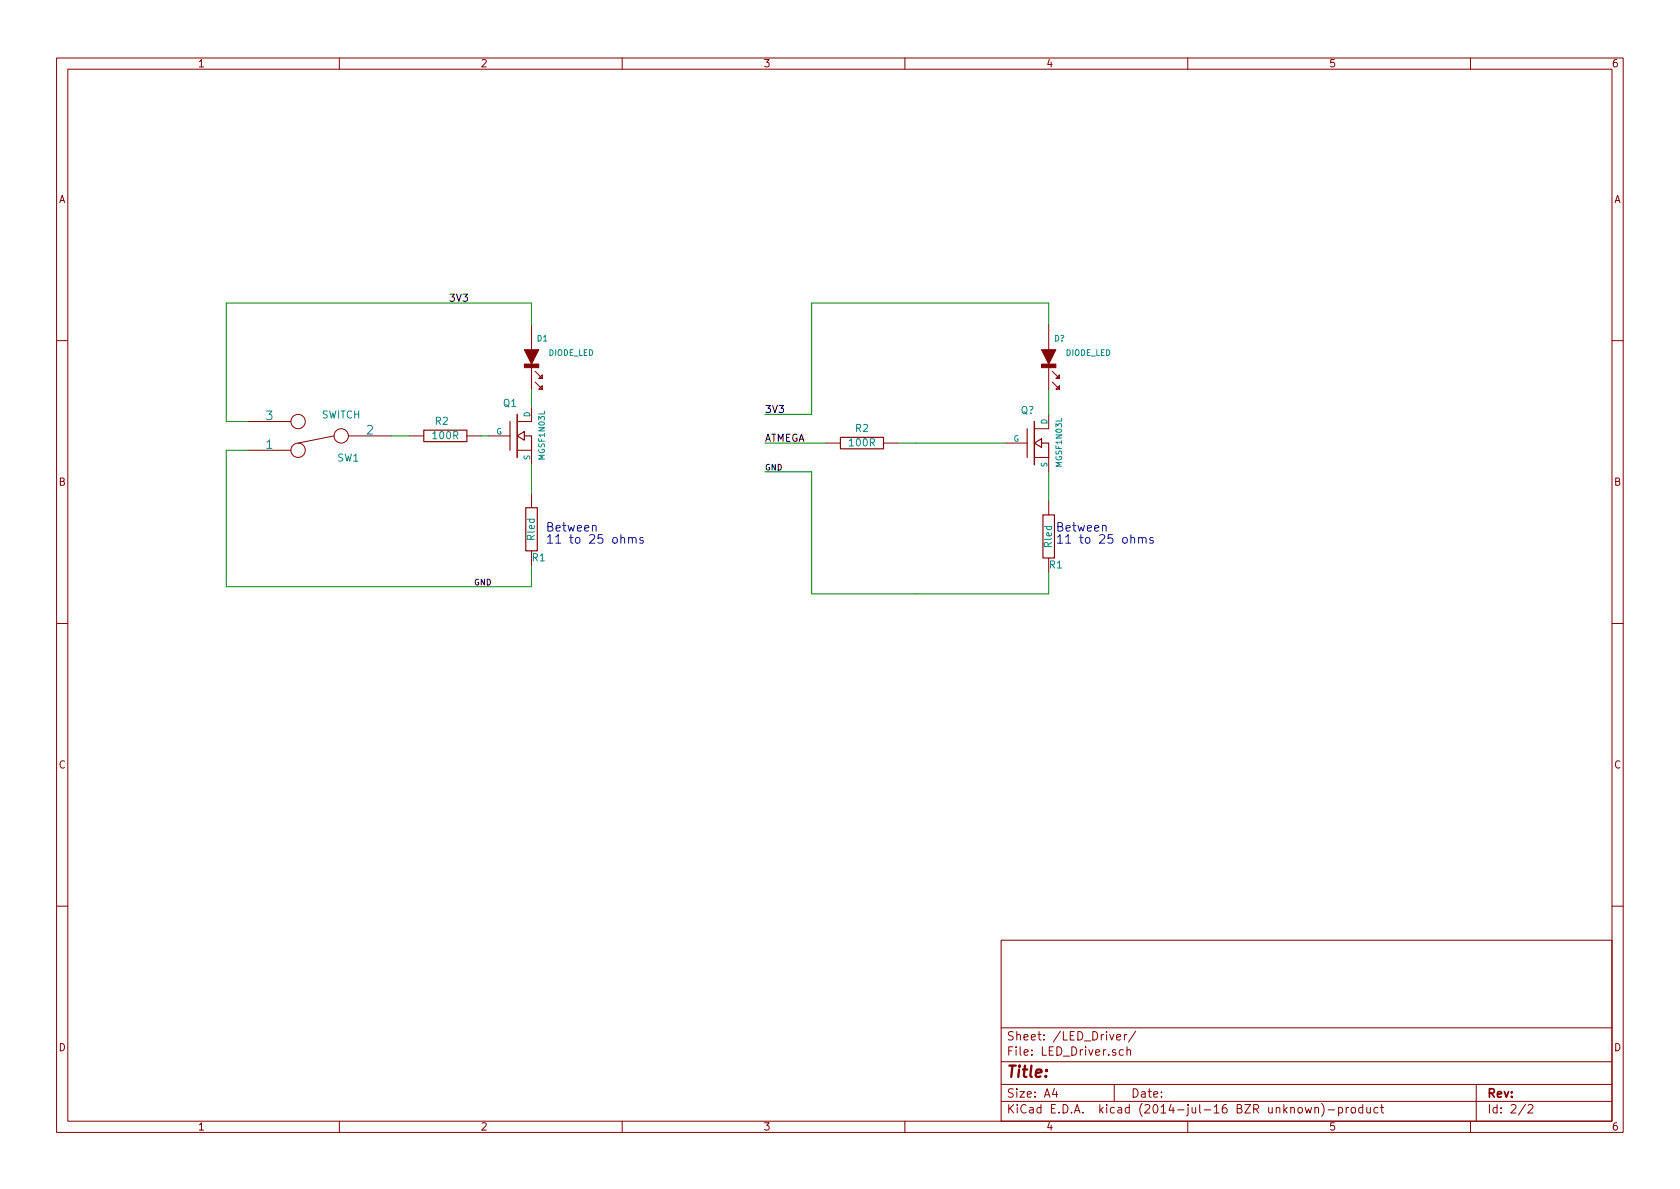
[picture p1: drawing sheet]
<svg xmlns="http://www.w3.org/2000/svg" width="297mm" height="210mm" viewBox="0 0 297 210" stroke-linecap="round" stroke-linejoin="round" font-family="sans-serif">
<g fill="none" stroke="#840000" stroke-width=".18">
<path d="M10 10.3h277v189.9h-277zM12 12.2h273v186.1h-273zM60 10.3v1.9M110 10.3v1.9M160 10.3v1.9M210 10.3v1.9M260 10.3v1.9M94 57.4v4.4M185.4 57.4v4.4M10 60.2h2M43.8 79.6h7.6M43.8 74.5h7.6"/>
<path d="M59.1 77.1l-6.4 1.3M61.6 77.1h7.6M72.4 77.1h2.5M82.5 77.1h2.6M86.4 77.1h3.8M91.4 79.6h2.6v2.6M94 72v2.5h-2.6M94 65v3.8M94.6 65.7l1.3 1.2h-.7l.7-.6v.6M94.6 67.6l1.3 1.2h-.7l.7-.6v.6M146 78.4h2.6M156.2 78.4h2.5"/>
<path d="M177.8 78.4h3.8M185.4 73.3v2.5h-2.5M185.4 65v3.8M186.1 65.7l1.2 1.2h-.6l.6-.6v.6M186.1 67.6l1.2 1.2h-.6l.6-.6v.6M285 60.2h2M94 87.2v2.6M94 97.4v2.5M182.9 80.9h2.5v2.5M185.4 88.5v2.6M185.4 98.7v2.5M10 110.3h2"/>
<path d="M285 110.3h2M10 160.2h2M177 166.3h108v32h-108zM285 160.2h2M60 198.3v1.9M110 198.3v1.9M160 198.3v1.9M177 194.8h108M177 191.8h108M177 187.8h108M177 181.8h108M186.4 192.5l-.3 1h.9"/>
<path d="M186.8 193v1M197 191.8v3M197.4 183.4l.7-.1v-.3l-.4-.1-.3 .2 .1 .7h.6M198.6 185.7l-.4-.1-.3 .3 .1 .6 .2 .1 .4-.1M198.8 182.9v1M199.2 182.9l-.4 .3M199.3 185.7l.2-.1 .3 .1 .1 .9M199.3 185.1v1.5M200.8 182.3l-1.3 2M210 198.3v1.9M230.8 195.8l.3 1 .2-.7 .3 .7 .3-1M232.5 196l.2-.2 .4 .1v.9"/>
<path d="M232.5 195.8v1M233.7 195.1a1.71 1.71 0 0 1 0 2.3M234.8 196.3h1.2M236.7 195.9l.4-.1 .3 .3-.1 .6h-.6M236.7 195.8v1.5M238 195.8v1M238.5 195.8l-.5 .3M239 196l.2-.2 .4 .2 .1 .5-.2 .2-.3 .1-.2-.1zM240.9 195.9l-.4-.1-.3 .3 .1 .6 .2 .1 .4-.1M240.9 195.3v1.5M241.7 195.8v.9l.4 .1 .2-.1M242.3 195.8v1"/>
<path d="M243.6 195.9l-.4-.1-.3 .3 .1 .6 .2 .1 .4-.1M244.1 195.8h.6M244.3 195.3v1.3l.4 .2M260 198.3v1.9M261 191.8v6.5M269.7 195.2l-1.2 2M270.2 195.5l.2-.2h.4l.2 .5-.9 1h.9"/>
<circle cx="52.7" cy="79.6" r="1.27"/>
<circle cx="52.7" cy="74.5" r="1.27"/>
<circle cx="60.3" cy="77.1" r="1.27"/>
</g>
<path d="M74.9 76.1h7.6v2h-7.6zM90.2 74.5v5.1M91.4 77.1l1.3-.8v1.5zM92.7 77.1h1.3v2.5M148.6 77.3h7.6v2.1h-7.6zM181.6 75.8v5.1M182.9 78.4l1.2-.8v1.5zM184.1 78.4h1.3v2.5M93 89.8h2v7.6h-2zM184.4 91.1h2v7.6h-2z" fill="none" stroke="#840000" stroke-width=".2"/>
<path d="M91.4 73.3v7.6M182.9 74.5v7.7" fill="none" stroke="#840000" stroke-width=".25"/>
<path d="M94 57.4v-3.8h-54v20.9h3.8M185.4 57.4v-3.8h-41.9v19.7h-8.2M43.8 79.6h-3.8v24.2h54v-3.9M69.2 77.1h3.2M85.1 77.1h1.3M94 68.8v3.2M135.3 78.4h10.7M158.7 78.4h19.1M185.4 68.8v4.5M94 82.2v5M135.3 83.4h8.2v21.6h41.9v-3.8M185.4 83.4v5.1" fill="none" stroke="#008400" stroke-width=".18"/>
<g fill="#840000" stroke="#840000" stroke-width=".18">
<path d="M92.7 64.4h2.5v.6h-2.5z"/>
<path d="M92.7 61.8h2.5l-1.2 2.6z"/>
<path d="M184.1 64.4h2.6v.6h-2.6z"/>
<path d="M184.1 61.8h2.6l-1.3 2.6z"/>
</g>
<path d="M104.7 93.1l.1-.1a.36 .36 0 0 1 .6 .1v.8M111.2 95.2v-.1a.36 .36 0 0 1 .6 .2v.8M111.2 95v1.1M111.8 95.3a.35 .35 0 0 1 .3-.3 .35 .35 0 0 1 .4 .3v.8M113.7 95.1l-.4-.1-.2 .3 .1 .2 .5 .1v.4h-.6M194.9 93.1l.1-.1a.36 .36 0 0 1 .6 .1v.8M201.3 95.2l.1-.1a.36 .36 0 0 1 .6 .2v.8M201.3 95v1.1M202 95.3a.35 .35 0 0 1 .3-.3 .35 .35 0 0 1 .3 .3v.8M203.9 95.1l-.4-.1-.2 .3 .1 .2 .5 .1v.4h-.6" fill="none" stroke="#0000c2" stroke-width=".18"/>
<text font-size="2.8" fill="#840000" x="178" y="190.5">Title:</text>
<g font-size="2.1" fill="#008484">
<text x="47" y="74.3">3</text>
<text x="64.8" y="76.8">2</text>
<text x="47" y="79.4">1</text>
</g>
<g font-size="2.1" fill="#0000c2">
<text x="96.5" y="94">Between</text>
<text x="186.7" y="94">Between</text>
<text x="96.5" y="96.1">11 to 25 ohms</text>
<text x="186.7" y="96.1">11 to 25 ohms</text>
</g>
<g font-size="2.1" fill="#840000">
<text x="178" y="184">Sheet: /LED_Driver/</text>
<text x="178" y="186.7">File: LED_Driver.sch</text>
<text x="178" y="196.9">KiCad E.D.A. kicad (2014-jul-16 BZR unknown)-product</text>
<text x="178" y="194.1">Size: A4</text>
<text x="200" y="194.1">Date:</text>
<text x="263" y="194.1">Rev:</text>
<text x="263" y="196.9">Id: 2/2</text>
</g>
<g font-size="1.8" fill="#840000">
<text x="35" y="11.9">1</text>
<text x="85" y="11.9">2</text>
<text x="135" y="11.9">3</text>
<text x="185" y="11.9">4</text>
<text x="235" y="11.9">5</text>
<text x="285" y="11.9">6</text>
<text x="10.4" y="35.9">A</text>
<text x="285.4" y="35.9">A</text>
<text x="10.4" y="85.9">B</text>
<text x="285.4" y="85.9">B</text>
<text x="10.4" y="135.9">C</text>
<text x="285.4" y="135.9">C</text>
<text x="10.4" y="185.9">D</text>
<text x="285.4" y="185.9">D</text>
<text x="35" y="199.9">1</text>
<text x="85" y="199.9">2</text>
<text x="135" y="199.9">3</text>
<text x="185" y="199.9">4</text>
<text x="235" y="199.9">5</text>
<text x="285" y="199.9">6</text>
</g>
<g font-size="1.8">
<text x="79.4" y="53.3">3V3</text>
<text x="135.3" y="73">3V3</text>
<text x="135.3" y="78.1">ATMEGA</text>
</g>
<g font-size="1.8" fill="#008484">
<text x="89" y="71.9">Q1</text>
<text x="56.8" y="74">SWITCH</text>
<text x="76.6" y="77.6">100R</text>
<text x="77" y="75.1">R2</text>
<text x="151.3" y="76.4">R2</text>
<text x="180.4" y="73.2">Q?</text>
<text x="59.7" y="81.6">SW1</text>
<text x="150.3" y="78.9">100R</text>
<text x="94.5" y="95.5" transform="rotate(-90 94.5 95.5)">Rled</text>
<text x="94.1" y="99.2">R1</text>
<text x="185.6" y="100.5">R1</text>
<text x="186" y="96.8" transform="rotate(-90 186 96.8)">Rled</text>
</g>
<g font-size="1.4" fill="#008484">
<text x="95" y="60.4">D1</text>
<text x="96.9" y="62.9">DIODE_LED</text>
<text x="186.4" y="60.4">D?</text>
<text x="188.4" y="62.9">DIODE_LED</text>
<text x="87.7" y="76.8">G</text>
<text x="93.7" y="73.8" transform="rotate(-90 93.7 73.8)">D</text>
<text x="185.2" y="75.1" transform="rotate(-90 185.2 75.1)">D</text>
<text x="93.7" y="81.4" transform="rotate(-90 93.7 81.4)">S</text>
<text x="96.3" y="81.2" transform="rotate(-90 96.3 81.2)">MGSF1N03L</text>
<text x="179.2" y="78.1">G</text>
<text x="185.2" y="82.6" transform="rotate(-90 185.2 82.6)">S</text>
<text x="187.8" y="82.5" transform="rotate(-90 187.8 82.5)">MGSF1N03L</text>
</g>
<g font-size="1.4">
<text x="135.3" y="83.2">GND</text>
<text x="83.8" y="103.5">GND</text>
</g>
</svg>
